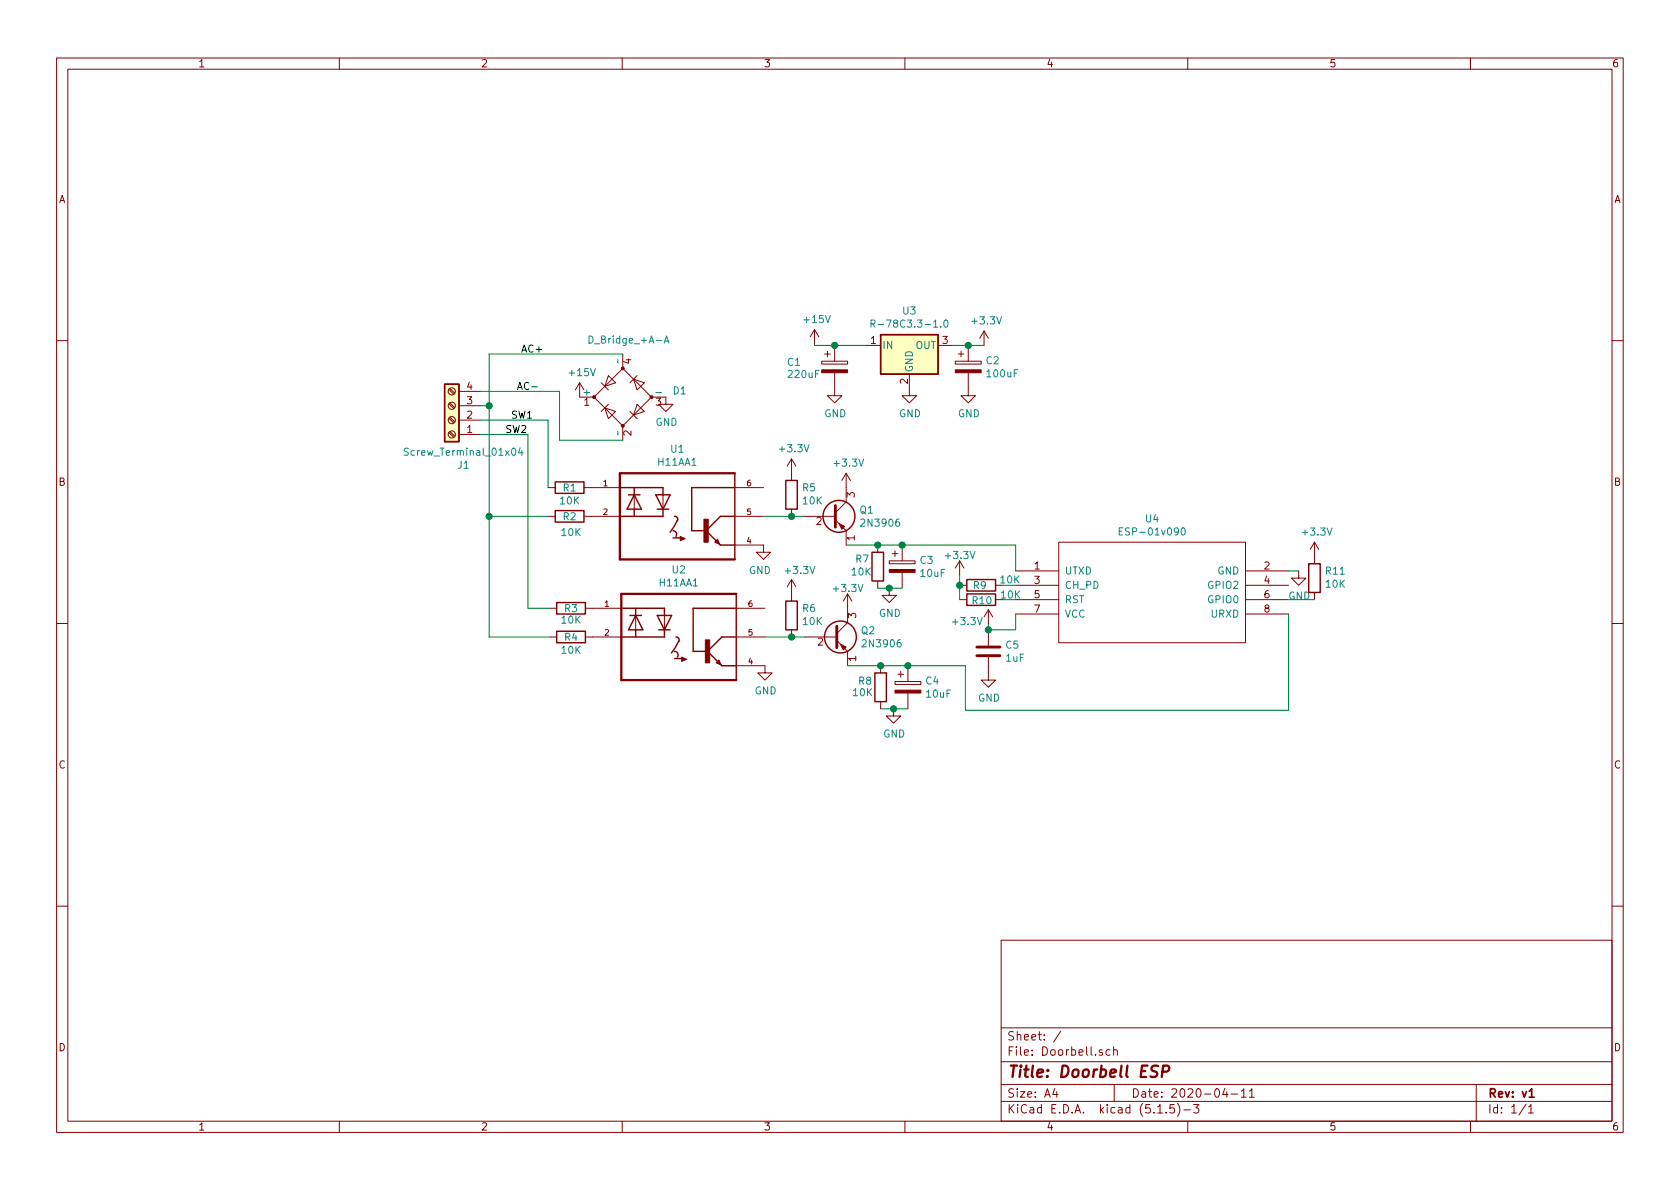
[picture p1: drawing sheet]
EESchema Schematic File Version 4
EELAYER 30 0
EELAYER END
$Descr A4 11693 8268
encoding utf-8
Sheet 1 1
Title "Doorbell ESP"
Date "2020-04-11"
Rev "v1"
Comp ""
Comment1 ""
Comment2 ""
Comment3 ""
Comment4 ""
$EndDescr
$Comp
L H11AA1:H11AA1 U2
U 1 1
P 4725 4425
F 0 "U2" H 4725 4895 50  0000 C CNN
F 1 "H11AA1" H 4725 4804 50  0000 C CNN
F 2 "H11AA1:DIP762W50P254L730H410Q6" H 4725 4425 50  0001 L BNN
F 3 "" H 4725 4425 50  0001 L BNN
F 4 "H11AA1 Series 5000 Vrms 20 % CTR AC Input Transistor Optocoupler - DIP-6" H 4725 4425 50  0001 L BNN "Field4"
F 5 "Everlight" H 4725 4425 50  0001 L BNN "Field5"
F 6 "H11AA1EL-ND" H 4725 4425 50  0001 L BNN "Field6"
F 7 "DIP-6 Vishay" H 4725 4425 50  0001 L BNN "Field7"
F 8 "H11AA1" H 4725 4425 50  0001 L BNN "Field8"
F 9 "H11AA1-X006-ND" H 4725 4425 50  0001 C CNN "Digikey PN"
F 10 "H11AA1-X006" H 4725 4425 50  0001 C CNN "Manufacture PN"
	1    4725 4425
	1    0    0    -1  
$EndComp
$Comp
L H11AA1:H11AA1 U1
U 1 1
P 4715 3585
F 0 "U1" H 4715 4055 50  0000 C CNN
F 1 "H11AA1" H 4715 3964 50  0000 C CNN
F 2 "H11AA1:DIP762W50P254L730H410Q6" H 4715 3585 50  0001 L BNN
F 3 "" H 4715 3585 50  0001 L BNN
F 4 "H11AA1 Series 5000 Vrms 20 % CTR AC Input Transistor Optocoupler - DIP-6" H 4715 3585 50  0001 L BNN "Field4"
F 5 "Everlight" H 4715 3585 50  0001 L BNN "Field5"
F 6 "H11AA1EL-ND" H 4715 3585 50  0001 L BNN "Field6"
F 7 "DIP-6 Vishay" H 4715 3585 50  0001 L BNN "Field7"
F 8 "H11AA1" H 4715 3585 50  0001 L BNN "Field8"
F 9 "H11AA1-X006-ND" H 4715 3585 50  0001 C CNN "Digikey PN"
F 10 "H11AA1-X006" H 4715 3585 50  0001 C CNN "Manufacture PN"
	1    4715 3585
	1    0    0    -1  
$EndComp
$Comp
L Connector:Screw_Terminal_01x04 J1
U 1 1
P 3145 2915
F 0 "J1" H 3063 3232 50  0000 C CNN
F 1 "Screw_Terminal_01x04" H 3063 3141 50  0000 C CNN
F 2 "TerminalBlock_Phoenix:TerminalBlock_Phoenix_MKDS-1,5-4_1x04_P5.00mm_Horizontal" H 3145 2915 50  0001 C CNN
F 3 "~" H 3145 2915 50  0001 C CNN
F 4 "277-1579-ND" H 3145 2915 50  0001 C CNN "Digikey PN"
F 5 "1935187" H 3145 2915 50  0001 C CNN "Manufacture PN"
	1    3145 2915
	-1   0    0    1   
$EndComp
$Comp
L Regulator_Switching:R-78C3.3-1.0 U3
U 1 1
P 6330 2395
F 0 "U3" H 6330 2637 50  0000 C CNN
F 1 "R-78C3.3-1.0" H 6330 2546 50  0000 C CNN
F 2 "Converter_DCDC:Converter_DCDC_RECOM_R-78E-0.5_THT" H 6380 2145 50  0001 L CIN
F 3 "https://www.recom-power.com/pdf/Innoline/R-78Cxx-1.0.pdf" H 6330 2395 50  0001 C CNN
F 4 "811-2195-5-ND" H 6330 2395 50  0001 C CNN "Digikey PN"
F 5 "OKI-78SR-3.3/1.5-W36-C" H 6330 2395 50  0001 C CNN "Manufacture PN"
	1    6330 2395
	1    0    0    -1  
$EndComp
$Comp
L Device:D_Bridge_+A-A D1
U 1 1
P 4335 2755
F 0 "D1" H 3991 2801 50  0000 R CNN
F 1 "D_Bridge_+A-A" H 4585 3155 50  0000 R CNN
F 2 "Diode_THT:Diode_Bridge_Round_D8.9mm" H 4335 2755 50  0001 C CNN
F 3 "~" H 4335 2755 50  0001 C CNN
F 4 "W04G-E4/51GI-ND" H 4335 2755 50  0001 C CNN "Digikey PN"
F 5 "W04G-E4/51" H 4335 2755 50  0001 C CNN "Manufacture PN"
	1    4335 2755
	-1   0    0    -1  
$EndComp
$Comp
L power:+3.3V #PWR06
U 1 1
P 5510 4125
F 0 "#PWR06" H 5510 3975 50  0001 C CNN
F 1 "+3.3V" H 5565 4290 50  0000 C CNN
F 2 "" H 5510 4125 50  0001 C CNN
F 3 "" H 5510 4125 50  0001 C CNN
	1    5510 4125
	1    0    0    -1  
$EndComp
$Comp
L power:GND #PWR016
U 1 1
P 6880 4675
F 0 "#PWR016" H 6880 4425 50  0001 C CNN
F 1 "GND" H 6885 4502 50  0000 C CNN
F 2 "" H 6880 4675 50  0001 C CNN
F 3 "" H 6880 4675 50  0001 C CNN
	1    6880 4675
	1    0    0    -1  
$EndComp
$Comp
L Device:R R1
U 1 1
P 3965 3385
F 0 "R1" V 3965 3385 50  0000 C CNN
F 1 "10K" V 4055 3385 50  0000 C CNN
F 2 "Resistor_THT:R_Axial_DIN0204_L3.6mm_D1.6mm_P1.90mm_Vertical" V 3895 3385 50  0001 C CNN
F 3 "~" H 3965 3385 50  0001 C CNN
F 4 "CF14JT10K0CT-ND" H 3965 3385 50  0001 C CNN "Digikey PN"
F 5 "CF14JT10K0" H 3965 3385 50  0001 C CNN "Manufacture PN"
	1    3965 3385
	0    1    1    0   
$EndComp
$Comp
L Device:R R2
U 1 1
P 3965 3585
F 0 "R2" V 3965 3585 50  0000 C CNN
F 1 "10K" V 4075 3595 50  0000 C CNN
F 2 "Resistor_THT:R_Axial_DIN0204_L3.6mm_D1.6mm_P1.90mm_Vertical" V 3895 3585 50  0001 C CNN
F 3 "~" H 3965 3585 50  0001 C CNN
F 4 "CF14JT10K0CT-ND" H 3965 3585 50  0001 C CNN "Digikey PN"
F 5 "CF14JT10K0" H 3965 3585 50  0001 C CNN "Manufacture PN"
	1    3965 3585
	0    1    1    0   
$EndComp
$Comp
L Device:R R3
U 1 1
P 3975 4225
F 0 "R3" V 3975 4225 50  0000 C CNN
F 1 "10K" V 4055 4225 50  0000 C CNN
F 2 "Resistor_THT:R_Axial_DIN0204_L3.6mm_D1.6mm_P1.90mm_Vertical" V 3905 4225 50  0001 C CNN
F 3 "~" H 3975 4225 50  0001 C CNN
F 4 "CF14JT10K0CT-ND" H 3975 4225 50  0001 C CNN "Digikey PN"
F 5 "CF14JT10K0" H 3975 4225 50  0001 C CNN "Manufacture PN"
	1    3975 4225
	0    1    1    0   
$EndComp
$Comp
L Device:R R4
U 1 1
P 3975 4425
F 0 "R4" V 3975 4425 50  0000 C CNN
F 1 "10K" V 4065 4425 50  0000 C CNN
F 2 "Resistor_THT:R_Axial_DIN0204_L3.6mm_D1.6mm_P1.90mm_Vertical" V 3905 4425 50  0001 C CNN
F 3 "~" H 3975 4425 50  0001 C CNN
F 4 "CF14JT10K0CT-ND" H 3975 4425 50  0001 C CNN "Digikey PN"
F 5 "CF14JT10K0" H 3975 4425 50  0001 C CNN "Manufacture PN"
	1    3975 4425
	0    1    1    0   
$EndComp
$Comp
L Device:R R5
U 1 1
P 5510 3435
F 0 "R5" H 5440 3389 50  0000 R CNN
F 1 "10K" H 5440 3480 50  0000 R CNN
F 2 "Resistor_THT:R_Axial_DIN0204_L3.6mm_D1.6mm_P1.90mm_Vertical" V 5440 3435 50  0001 C CNN
F 3 "~" H 5510 3435 50  0001 C CNN
F 4 "CF14JT10K0CT-ND" H 5510 3435 50  0001 C CNN "Digikey PN"
F 5 "CF14JT10K0" H 5510 3435 50  0001 C CNN "Manufacture PN"
	1    5510 3435
	-1   0    0    1   
$EndComp
$Comp
L Device:R R6
U 1 1
P 5510 4275
F 0 "R6" H 5440 4229 50  0000 R CNN
F 1 "10K" H 5440 4320 50  0000 R CNN
F 2 "Resistor_THT:R_Axial_DIN0204_L3.6mm_D1.6mm_P1.90mm_Vertical" V 5440 4275 50  0001 C CNN
F 3 "~" H 5510 4275 50  0001 C CNN
F 4 "CF14JT10K0CT-ND" H 5510 4275 50  0001 C CNN "Digikey PN"
F 5 "CF14JT10K0" H 5510 4275 50  0001 C CNN "Manufacture PN"
	1    5510 4275
	-1   0    0    1   
$EndComp
$Comp
L Device:R R8
U 1 1
P 6130 4775
F 0 "R8" H 6290 4735 50  0000 R CNN
F 1 "10K" H 6330 4815 50  0000 R CNN
F 2 "Resistor_THT:R_Axial_DIN0204_L3.6mm_D1.6mm_P1.90mm_Vertical" V 6060 4775 50  0001 C CNN
F 3 "~" H 6130 4775 50  0001 C CNN
F 4 "CF14JT10K0CT-ND" H 6130 4775 50  0001 C CNN "Digikey PN"
F 5 "CF14JT10K0" H 6130 4775 50  0001 C CNN "Manufacture PN"
	1    6130 4775
	-1   0    0    1   
$EndComp
$Comp
L Device:R R7
U 1 1
P 6110 3935
F 0 "R7" H 6270 3885 50  0000 R CNN
F 1 "10K" H 6300 3975 50  0000 R CNN
F 2 "Resistor_THT:R_Axial_DIN0204_L3.6mm_D1.6mm_P1.90mm_Vertical" V 6040 3935 50  0001 C CNN
F 3 "~" H 6110 3935 50  0001 C CNN
F 4 "CF14JT10K0CT-ND" H 6110 3935 50  0001 C CNN "Digikey PN"
F 5 "CF14JT10K0" H 6110 3935 50  0001 C CNN "Manufacture PN"
	1    6110 3935
	-1   0    0    1   
$EndComp
$Comp
L Transistor_BJT:2N3906 Q1
U 1 1
P 5790 3585
F 0 "Q1" H 5980 3631 50  0000 L CNN
F 1 "2N3906" H 5980 3540 50  0000 L CNN
F 2 "Package_TO_SOT_THT:TO-92" H 5990 3510 50  0001 L CIN
F 3 "https://www.fairchildsemi.com/datasheets/2N/2N3906.pdf" H 5790 3585 50  0001 L CNN
F 4 "2N3906FS-ND" H 5790 3585 50  0001 C CNN "Digikey PN"
F 5 "2N3906BU" H 5790 3585 50  0001 C CNN "Manufacture PN"
	1    5790 3585
	1    0    0    -1  
$EndComp
$Comp
L Transistor_BJT:2N3906 Q2
U 1 1
P 5800 4425
F 0 "Q2" H 5990 4471 50  0000 L CNN
F 1 "2N3906" H 5990 4380 50  0000 L CNN
F 2 "Package_TO_SOT_THT:TO-92" H 6000 4350 50  0001 L CIN
F 3 "https://www.fairchildsemi.com/datasheets/2N/2N3906.pdf" H 5800 4425 50  0001 L CNN
F 4 "2N3906FS-ND" H 5800 4425 50  0001 C CNN "Digikey PN"
F 5 "2N3906BU" H 5800 4425 50  0001 C CNN "Manufacture PN"
	1    5800 4425
	1    0    0    -1  
$EndComp
$Comp
L Device:CP C3
U 1 1
P 6280 3935
F 0 "C3" H 6398 3981 50  0000 L CNN
F 1 "10uF" H 6398 3890 50  0000 L CNN
F 2 "Capacitor_THT:CP_Radial_D5.0mm_P2.50mm" H 6318 3785 50  0001 C CNN
F 3 "~" H 6280 3935 50  0001 C CNN
F 4 "493-1103-ND" H 6280 3935 50  0001 C CNN "Digikey PN"
F 5 "UVR1H100MDD" H 6280 3935 50  0001 C CNN "Manufacture PN"
	1    6280 3935
	1    0    0    -1  
$EndComp
$Comp
L Device:CP C4
U 1 1
P 6320 4775
F 0 "C4" H 6438 4821 50  0000 L CNN
F 1 "10uF" H 6438 4730 50  0000 L CNN
F 2 "Capacitor_THT:CP_Radial_D5.0mm_P2.50mm" H 6358 4625 50  0001 C CNN
F 3 "~" H 6320 4775 50  0001 C CNN
F 4 "493-1103-ND" H 6320 4775 50  0001 C CNN "Digikey PN"
F 5 "UVR1H100MDD" H 6320 4775 50  0001 C CNN "Manufacture PN"
	1    6320 4775
	1    0    0    -1  
$EndComp
$Comp
L Device:CP C1
U 1 1
P 5810 2545
F 0 "C1" H 5475 2580 50  0000 L CNN
F 1 "220uF" H 5475 2495 50  0000 L CNN
F 2 "Capacitor_THT:CP_Radial_D10.0mm_P5.00mm" H 5848 2395 50  0001 C CNN
F 3 "~" H 5810 2545 50  0001 C CNN
F 4 "P5183-ND" H 5810 2545 50  0001 C CNN "Digikey PN"
F 5 "ECA-1HM221" H 5810 2545 50  0001 C CNN "Manufacture PN"
	1    5810 2545
	1    0    0    -1  
$EndComp
$Comp
L Device:CP C2
U 1 1
P 6740 2545
F 0 "C2" H 6858 2591 50  0000 L CNN
F 1 "100uF" H 6858 2500 50  0000 L CNN
F 2 "Capacitor_THT:CP_Radial_D6.3mm_P2.50mm" H 6778 2395 50  0001 C CNN
F 3 "~" H 6740 2545 50  0001 C CNN
F 4 "1189-1300-ND" H 6740 2545 50  0001 C CNN "Digikey PN"
F 5 "35ZLH100MEFC6.3X11" H 6740 2545 50  0001 C CNN "Manufacture PN"
	1    6740 2545
	1    0    0    -1  
$EndComp
Text Label 3625 2455 0    50   ~ 0
AC+
Text Label 3595 2715 0    50   ~ 0
AC-
Wire Wire Line
	3815 3385 3815 2915
Wire Wire Line
	3815 2915 3345 2915
Wire Wire Line
	3345 3015 3675 3015
Wire Wire Line
	3675 3015 3675 4225
Wire Wire Line
	3675 4225 3825 4225
Wire Wire Line
	3815 3585 3405 3585
Wire Wire Line
	3405 3585 3405 4425
Wire Wire Line
	3405 4425 3825 4425
Connection ~ 3405 3585
Text Label 3555 2915 0    50   ~ 0
SW1
Text Label 3515 3015 0    50   ~ 0
SW2
$Comp
L Device:C C5
U 1 1
P 6880 4525
F 0 "C5" H 6995 4571 50  0000 L CNN
F 1 "1uF" H 6995 4480 50  0000 L CNN
F 2 "Capacitor_THT:CP_Radial_D5.0mm_P2.50mm" H 6918 4375 50  0001 C CNN
F 3 "~" H 6880 4525 50  0001 C CNN
F 4 "399-6596-ND" H 6880 4525 50  0001 C CNN "Digikey PN"
F 5 "ESK105M050AC3AA" H 6880 4525 50  0001 C CNN "Manufacture PN"
	1    6880 4525
	1    0    0    -1  
$EndComp
$Comp
L power:+3.3V #PWR011
U 1 1
P 6850 2395
F 0 "#PWR011" H 6850 2245 50  0001 C CNN
F 1 "+3.3V" H 6865 2568 50  0000 C CNN
F 2 "" H 6850 2395 50  0001 C CNN
F 3 "" H 6850 2395 50  0001 C CNN
	1    6850 2395
	1    0    0    -1  
$EndComp
$Comp
L power:GND #PWR02
U 1 1
P 4635 2755
F 0 "#PWR02" H 4635 2505 50  0001 C CNN
F 1 "GND" H 4640 2582 50  0000 C CNN
F 2 "" H 4635 2755 50  0001 C CNN
F 3 "" H 4635 2755 50  0001 C CNN
	1    4635 2755
	1    0    0    -1  
$EndComp
$Comp
L power:+15V #PWR01
U 1 1
P 4035 2755
F 0 "#PWR01" H 4035 2605 50  0001 C CNN
F 1 "+15V" H 4050 2928 50  0000 C CNN
F 2 "" H 4035 2755 50  0001 C CNN
F 3 "" H 4035 2755 50  0001 C CNN
	1    4035 2755
	1    0    0    -1  
$EndComp
Wire Wire Line
	6030 2395 5810 2395
$Comp
L power:+15V #PWR03
U 1 1
P 5670 2385
F 0 "#PWR03" H 5670 2235 50  0001 C CNN
F 1 "+15V" H 5685 2558 50  0000 C CNN
F 2 "" H 5670 2385 50  0001 C CNN
F 3 "" H 5670 2385 50  0001 C CNN
	1    5670 2385
	1    0    0    -1  
$EndComp
Connection ~ 5810 2395
$Comp
L power:GND #PWR04
U 1 1
P 5810 2695
F 0 "#PWR04" H 5810 2445 50  0001 C CNN
F 1 "GND" H 5815 2522 50  0000 C CNN
F 2 "" H 5810 2695 50  0001 C CNN
F 3 "" H 5810 2695 50  0001 C CNN
	1    5810 2695
	1    0    0    -1  
$EndComp
$Comp
L power:GND #PWR07
U 1 1
P 6330 2695
F 0 "#PWR07" H 6330 2445 50  0001 C CNN
F 1 "GND" H 6335 2522 50  0000 C CNN
F 2 "" H 6330 2695 50  0001 C CNN
F 3 "" H 6330 2695 50  0001 C CNN
	1    6330 2695
	1    0    0    -1  
$EndComp
Wire Wire Line
	5810 2395 5670 2395
Wire Wire Line
	5670 2395 5670 2385
Wire Wire Line
	5590 3585 5510 3585
$Comp
L power:+3.3V #PWR05
U 1 1
P 5510 3285
F 0 "#PWR05" H 5510 3135 50  0001 C CNN
F 1 "+3.3V" H 5525 3458 50  0000 C CNN
F 2 "" H 5510 3285 50  0001 C CNN
F 3 "" H 5510 3285 50  0001 C CNN
	1    5510 3285
	1    0    0    -1  
$EndComp
$Comp
L power:+3.3V #PWR08
U 1 1
P 5890 3385
F 0 "#PWR08" H 5890 3235 50  0001 C CNN
F 1 "+3.3V" H 5905 3558 50  0000 C CNN
F 2 "" H 5890 3385 50  0001 C CNN
F 3 "" H 5890 3385 50  0001 C CNN
	1    5890 3385
	1    0    0    -1  
$EndComp
Wire Wire Line
	5600 4425 5510 4425
$Comp
L power:+3.3V #PWR015
U 1 1
P 6880 4335
F 0 "#PWR015" H 6880 4185 50  0001 C CNN
F 1 "+3.3V" H 6730 4355 50  0000 C CNN
F 2 "" H 6880 4335 50  0001 C CNN
F 3 "" H 6880 4335 50  0001 C CNN
	1    6880 4335
	1    0    0    -1  
$EndComp
$Comp
L power:+3.3V #PWR09
U 1 1
P 5900 4225
F 0 "#PWR09" H 5900 4075 50  0001 C CNN
F 1 "+3.3V" H 5900 4365 50  0000 C CNN
F 2 "" H 5900 4225 50  0001 C CNN
F 3 "" H 5900 4225 50  0001 C CNN
	1    5900 4225
	1    0    0    -1  
$EndComp
Wire Wire Line
	5890 3785 6110 3785
Connection ~ 6110 3785
Wire Wire Line
	6110 3785 6280 3785
Wire Wire Line
	5900 4625 6130 4625
Connection ~ 6130 4625
Wire Wire Line
	6130 4625 6320 4625
$Comp
L power:GND #PWR012
U 1 1
P 6190 4085
F 0 "#PWR012" H 6190 3835 50  0001 C CNN
F 1 "GND" H 6195 3912 50  0000 C CNN
F 2 "" H 6190 4085 50  0001 C CNN
F 3 "" H 6190 4085 50  0001 C CNN
	1    6190 4085
	1    0    0    -1  
$EndComp
$Comp
L power:GND #PWR013
U 1 1
P 6220 4925
F 0 "#PWR013" H 6220 4675 50  0001 C CNN
F 1 "GND" H 6225 4752 50  0000 C CNN
F 2 "" H 6220 4925 50  0001 C CNN
F 3 "" H 6220 4925 50  0001 C CNN
	1    6220 4925
	1    0    0    -1  
$EndComp
Wire Wire Line
	6110 4085 6190 4085
Connection ~ 6190 4085
Wire Wire Line
	6190 4085 6280 4085
Wire Wire Line
	6130 4925 6220 4925
Connection ~ 6220 4925
Wire Wire Line
	6220 4925 6320 4925
Wire Wire Line
	6280 3785 7070 3785
Wire Wire Line
	7070 3785 7070 3965
Connection ~ 6280 3785
$Comp
L ESP8266:ESP-01v090 U4
U 1 1
P 8020 4115
F 0 "U4" H 8020 4630 50  0000 C CNN
F 1 "ESP-01v090" H 8020 4539 50  0000 C CNN
F 2 "ESP8266:ESP-01" H 8020 4115 50  0001 C CNN
F 3 "http://l0l.org.uk/2014/12/esp8266-modules-hardware-guide-gotta-catch-em-all/" H 8020 4115 50  0001 C CNN
F 4 "1568-1235-ND" H 8020 4115 50  0001 C CNN "Digikey PN"
F 5 "WRL-13678" H 8020 4115 50  0001 C CNN "Manufacture PN"
	1    8020 4115
	1    0    0    -1  
$EndComp
Wire Wire Line
	6880 4335 6880 4375
Connection ~ 6880 4375
$Comp
L Device:R R11
U 1 1
P 9150 4015
F 0 "R11" H 9080 3969 50  0000 R CNN
F 1 "10K" H 9080 4060 50  0000 R CNN
F 2 "Resistor_THT:R_Axial_DIN0204_L3.6mm_D1.6mm_P1.90mm_Vertical" V 9080 4015 50  0001 C CNN
F 3 "~" H 9150 4015 50  0001 C CNN
F 4 "CF14JT10K0CT-ND" H 9150 4015 50  0001 C CNN "Digikey PN"
F 5 "CF14JT10K0" H 9150 4015 50  0001 C CNN "Manufacture PN"
	1    9150 4015
	-1   0    0    1   
$EndComp
$Comp
L Device:R R9
U 1 1
P 6830 4065
F 0 "R9" V 6830 4055 50  0000 C CNN
F 1 "10K" V 6790 4265 50  0000 C CNN
F 2 "Resistor_THT:R_Axial_DIN0204_L3.6mm_D1.6mm_P1.90mm_Vertical" V 6760 4065 50  0001 C CNN
F 3 "~" H 6830 4065 50  0001 C CNN
F 4 "CF14JT10K0CT-ND" H 6830 4065 50  0001 C CNN "Digikey PN"
F 5 "CF14JT10K0" H 6830 4065 50  0001 C CNN "Manufacture PN"
	1    6830 4065
	0    1    1    0   
$EndComp
$Comp
L power:+3.3V #PWR014
U 1 1
P 6680 3995
F 0 "#PWR014" H 6680 3845 50  0001 C CNN
F 1 "+3.3V" H 6680 4135 50  0000 C CNN
F 2 "" H 6680 3995 50  0001 C CNN
F 3 "" H 6680 3995 50  0001 C CNN
	1    6680 3995
	1    0    0    -1  
$EndComp
$Comp
L Device:R R10
U 1 1
P 6830 4165
F 0 "R10" V 6820 4235 50  0000 R CNN
F 1 "10K" V 6860 4035 50  0000 R CNN
F 2 "Resistor_THT:R_Axial_DIN0204_L3.6mm_D1.6mm_P1.90mm_Vertical" V 6760 4165 50  0001 C CNN
F 3 "~" H 6830 4165 50  0001 C CNN
F 4 "CF14JT10K0CT-ND" H 6830 4165 50  0001 C CNN "Digikey PN"
F 5 "CF14JT10K0" H 6830 4165 50  0001 C CNN "Manufacture PN"
	1    6830 4165
	0    -1   -1   0   
$EndComp
Wire Wire Line
	7070 4065 6980 4065
Wire Wire Line
	7070 4165 6980 4165
Wire Wire Line
	6680 4165 6680 4065
Connection ~ 6680 4065
Wire Wire Line
	6680 4065 6680 3995
Wire Wire Line
	7070 4265 7070 4375
Wire Wire Line
	6880 4375 7070 4375
$Comp
L power:GND #PWR017
U 1 1
P 9040 3965
F 0 "#PWR017" H 9040 3715 50  0001 C CNN
F 1 "GND" H 9045 3792 50  0000 C CNN
F 2 "" H 9040 3965 50  0001 C CNN
F 3 "" H 9040 3965 50  0001 C CNN
	1    9040 3965
	1    0    0    -1  
$EndComp
Wire Wire Line
	9040 3965 8970 3965
Wire Wire Line
	8970 4165 9150 4165
$Comp
L power:+3.3V #PWR018
U 1 1
P 9150 3865
F 0 "#PWR018" H 9150 3715 50  0001 C CNN
F 1 "+3.3V" H 9165 4038 50  0000 C CNN
F 2 "" H 9150 3865 50  0001 C CNN
F 3 "" H 9150 3865 50  0001 C CNN
	1    9150 3865
	1    0    0    -1  
$EndComp
Wire Wire Line
	6320 4625 6720 4625
Wire Wire Line
	6720 4625 6720 4935
Wire Wire Line
	6720 4935 8970 4935
Wire Wire Line
	8970 4265 8970 4935
Connection ~ 6320 4625
$Comp
L power:GND #PWR010
U 1 1
P 6740 2695
F 0 "#PWR010" H 6740 2445 50  0001 C CNN
F 1 "GND" H 6745 2522 50  0000 C CNN
F 2 "" H 6740 2695 50  0001 C CNN
F 3 "" H 6740 2695 50  0001 C CNN
	1    6740 2695
	1    0    0    -1  
$EndComp
Wire Wire Line
	6850 2395 6740 2395
Connection ~ 6740 2395
Wire Wire Line
	6740 2395 6630 2395
$Comp
L power:GND #PWR0101
U 1 1
P 5325 4625
F 0 "#PWR0101" H 5325 4375 50  0001 C CNN
F 1 "GND" H 5330 4452 50  0000 C CNN
F 2 "" H 5325 4625 50  0001 C CNN
F 3 "" H 5325 4625 50  0001 C CNN
	1    5325 4625
	1    0    0    -1  
$EndComp
$Comp
L power:GND #PWR0102
U 1 1
P 5315 3785
F 0 "#PWR0102" H 5315 3535 50  0001 C CNN
F 1 "GND" H 5290 3610 50  0000 C CNN
F 2 "" H 5315 3785 50  0001 C CNN
F 3 "" H 5315 3785 50  0001 C CNN
	1    5315 3785
	1    0    0    -1  
$EndComp
Wire Wire Line
	3405 2455 3405 2815
Wire Wire Line
	3345 2715 3895 2715
Wire Wire Line
	3895 2715 3895 3055
Wire Wire Line
	3345 2815 3405 2815
Connection ~ 3405 2815
Wire Wire Line
	3405 2815 3405 3585
Wire Wire Line
	5510 4425 5325 4425
Connection ~ 5510 4425
Wire Wire Line
	5315 3585 5510 3585
Connection ~ 5510 3585
Wire Wire Line
	4335 2455 3405 2455
Wire Wire Line
	4335 3055 3895 3055
$EndSCHEMATC
